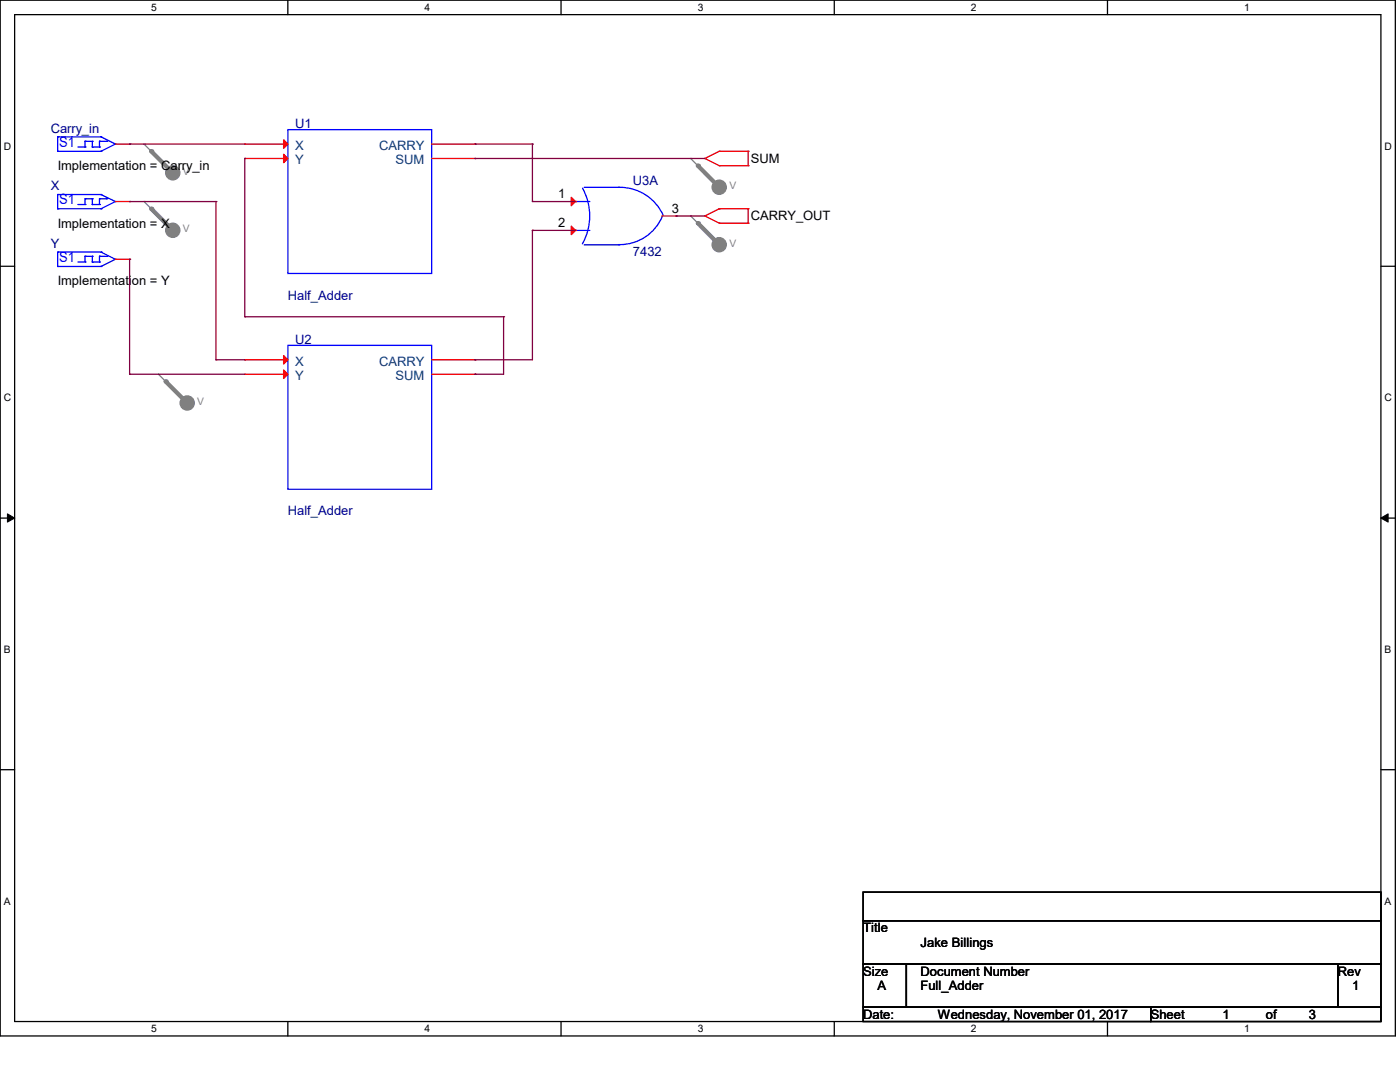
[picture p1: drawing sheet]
<svg xmlns="http://www.w3.org/2000/svg" width="279mm" height="216mm" viewBox="0 0 279 216" stroke-linecap="round" stroke-linejoin="round" font-family="sans-serif">
<path d="M0 0h278.5v206.7h-278.5zM2.9 2.9h272.7v200.9h-272.7z" fill="none" stroke="#000" stroke-width=".25"/>
<g fill="#fff">
<path d="M30.2 .3h1.1v2.3h-1.1z"/>
<path d="M30.2 204.1h1.1v2.3h-1.1z"/>
</g>
<path d="M57.4 0v2.9M57.4 203.8v2.9" fill="none" stroke="#000" stroke-width=".25"/>
<g fill="#fff">
<path d="M84.7 .3h1.1v2.3h-1.1z"/>
<path d="M84.7 204.1h1.1v2.3h-1.1z"/>
</g>
<path d="M112 0v2.9M112 203.8v2.9" fill="none" stroke="#000" stroke-width=".25"/>
<g fill="#fff">
<path d="M139.2 .3h1.1v2.3h-1.1z"/>
<path d="M139.2 204.1h1.1v2.3h-1.1z"/>
</g>
<path d="M166.5 0v2.9M166.5 203.8v2.9" fill="none" stroke="#000" stroke-width=".25"/>
<g fill="#fff">
<path d="M193.8 .3h1.1v2.3h-1.1z"/>
<path d="M193.8 204.1h1.1v2.3h-1.1z"/>
</g>
<path d="M221 0v2.9M221 203.8v2.9" fill="none" stroke="#000" stroke-width=".25"/>
<g fill="#fff">
<path d="M248.3 .3h1.1v2.3h-1.1z"/>
<path d="M248.3 204.1h1.1v2.3h-1.1z"/>
<path d="M.8 28h1.4v2.3h-1.4z"/>
<path d="M276.3 28h1.4v2.3h-1.4z"/>
<path d="M.8 78.2h1.4v2.3h-1.4z"/>
<path d="M276.3 78.2h1.4v2.3h-1.4z"/>
</g>
<path d="M0 53.1h2.9M275.6 53.1h2.9" fill="none" stroke="#000" stroke-width=".25"/>
<g fill="#fff">
<path d="M.8 128.5h1.3v2.2h-1.3z"/>
<path d="M276.3 128.5h1.3v2.2h-1.3z"/>
</g>
<path d="M0 103.4h2.9M275.6 103.4h2.9" fill="none" stroke="#000" stroke-width=".25"/>
<path d="M1.5 102.5l1.4 .9-1.4 .8zM275.6 103.4l1.4-.9v1.7z" fill="#000" stroke="#000" stroke-width=".2"/>
<g fill="#fff">
<path d="M.8 178.7h1.3v2.2h-1.3z"/>
<path d="M276.3 178.7h1.3v2.2h-1.3z"/>
</g>
<path d="M0 153.6h2.9M275.6 153.6h2.9M172.3 178h103.3v5.7h-103.3zM172.3 183.7h103.3v8.7h-103.3zM172.3 192.4h8.6v8.6h-8.6zM180.9 192.4h86.1v8.6h-86.1zM267 192.4h8.6v8.6h-8.6zM172.3 201h57.4v2.8h-57.4zM229.7 201h45.9v2.8h-45.9z" fill="none" stroke="#000" stroke-width=".25"/>
<g fill="none" stroke="#f00" stroke-width=".25">
<path d="M140.7 31.6h.1M140.7 31.6l2.9 1.5M143.6 30.2h.1M143.6 33.1h.1M143.6 30.2l-2.9 1.4M143.6 30.2h5.7M143.6 33.1h5.7M149.3 30.2h.1M149.3 33.1h.1M149.3 30.2v2.9M140.7 43.1h.1M140.7 43.1l2.9 1.4"/>
<path d="M143.6 41.7h.1M143.6 44.5h.1M143.6 41.7l-2.9 1.4M143.6 41.7h5.7M143.6 44.5h5.7M149.3 41.7h.1M149.3 44.5h.1M149.3 41.7v2.8"/>
</g>
<circle cx="34.5" cy="34.5" r="1.42" fill="#808080" stroke="#808080" stroke-width=".25"/>
<path d="M28.7 28.7h.1M28.7 28.7l5.8 5.8" fill="none" stroke="#808080" stroke-width=".25"/>
<path d="M30.2 30.2l4.3 4.3" fill="none" stroke="#808080" stroke-width=".85"/>
<circle cx="30.2" cy="30.2" r=".42" fill="#808080"/>
<circle cx="34.5" cy="46" r="1.42" fill="#808080" stroke="#808080" stroke-width=".25"/>
<path d="M28.7 40.2h.1M28.7 40.2l5.8 5.8" fill="none" stroke="#808080" stroke-width=".25"/>
<path d="M30.2 41.7l4.3 4.3" fill="none" stroke="#808080" stroke-width=".85"/>
<circle cx="30.2" cy="41.7" r=".42" fill="#808080"/>
<circle cx="37.4" cy="80.4" r="1.42" fill="#808080" stroke="#808080" stroke-width=".25"/>
<path d="M31.6 74.7h.1M31.6 74.7l5.8 5.7" fill="none" stroke="#808080" stroke-width=".25"/>
<path d="M33.1 76.1l4.3 4.3" fill="none" stroke="#808080" stroke-width=".85"/>
<circle cx="33.1" cy="76.1" r=".42" fill="#808080"/>
<circle cx="143.5" cy="37.4" r="1.42" fill="#808080" stroke="#808080" stroke-width=".25"/>
<path d="M137.8 31.6h.1M137.8 31.6l5.8 5.8" fill="none" stroke="#808080" stroke-width=".25"/>
<path d="M139.3 33.1l4.3 4.3" fill="none" stroke="#808080" stroke-width=".85"/>
<circle cx="139.3" cy="33.1" r=".42" fill="#808080"/>
<circle cx="143.5" cy="48.8" r="1.42" fill="#808080" stroke="#808080" stroke-width=".25"/>
<path d="M137.8 43.1h.1M137.8 43.1l5.8 5.8" fill="none" stroke="#808080" stroke-width=".25"/>
<path d="M139.3 44.5l4.3 4.4" fill="none" stroke="#808080" stroke-width=".85"/>
<circle cx="139.3" cy="44.5" r=".42" fill="#808080"/>
<g fill="none" stroke="#00f" stroke-width=".25">
<path d="M11.5 38.8h.1M11.5 30.2h.1M11.5 27.3h.1M11.5 27.3v2.9M11.5 38.8v2.9M11.5 38.8h8.7M11.5 30.2h8.7M11.5 27.3h8.7M15.5 29.3h1.5M17 39.7h.1M17 29.3h.1M17 28.2h.1"/>
<path d="M17 28.2v1.1M17 39.7v1.1M17 39.7h1.4M17 28.2h1.4M18.4 39.7h.1M18.4 28.2h.1M18.4 29.3h.1M18.4 28.2v1.1M18.4 39.7v1.1M18.4 29.3h1.5M19.9 39.7h.1M19.9 29.3h.1"/>
<path d="M19.9 28.2h.1M19.9 39.7h1.4M19.9 28.2v1.1M19.9 39.7v1.1M19.9 28.2h1.4M20.2 38.8h.1M20.2 27.3h.1M20.2 30.2h.1M20.2 38.8l2.8 1.4M20.2 27.3l2.8 1.4M21.3 39.7h.1M21.3 28.2h.1"/>
<path d="M23 28.7h.1M23 28.7l-2.8 1.5M57.4 25.9h28.7v28.7h-28.7zM116.3 37.6a11.4 11.4 0 0 1-.1 11.1M116.6 37.4h6.9M123.5 37.4a9.4 9.4 0 0 1 8.9 5.6M123.5 37.4h.1M11.5 41.7h.1M11.5 53.2h.1M11.5 50.3h.1M11.5 41.7h8.7M11.5 50.3v2.9"/>
<path d="M11.5 53.2h8.7M11.5 50.3h8.7M15.5 40.8h1.5M15.5 52.3h1.5M17 40.8h.1M17 52.3h.1M17 51.1h.1M17 51.1v1.2M17 51.1h1.4M18.4 40.8h.1M18.4 51.1h.1M18.4 52.3h.1"/>
<path d="M18.4 40.8h1.5M18.4 51.1v1.2M18.4 52.3h1.5M19.9 40.8h.1M19.9 52.3h.1M19.9 51.1h.1M19.9 51.1v1.2M19.9 51.1h1.4M20.2 41.7h.1M20.2 50.3h.1M20.2 53.2h.1M20.2 50.3l2.8 1.4"/>
<path d="M21.3 51.1h.1M23 40.2h.1M23 51.7h.1M23 40.2l-2.8 1.5M23 51.7l-2.8 1.5M114.9 40.2h.1M114.9 46h.1M114.9 40.2h2.8M114.9 46h2.8M116.6 48.9h6.9M123.5 48.9h.1M132.2 43.1a9.2 9.2 0 0 1-8.7 5.7"/>
<path d="M57.4 68.9h28.7v28.7h-28.7z"/>
</g>
<g fill="none" stroke="#f00" stroke-width=".25">
<path d="M23 28.7h2.9M25.9 28.7h.1M48.9 28.7h.1M48.9 31.6h.1M48.9 28.7h8.5M48.9 31.6h8.5M86.1 28.7h8.7M86.1 31.6h8.7M94.8 28.7h.1M94.8 31.6h.1M23 40.2h2.9M23 51.7h2.9"/>
<path d="M25.9 40.2h.1M25.9 51.7h.1M114.9 40.2h.1M114.9 46h.1M132.1 43.1h2.9M135 43.1h.1M48.9 71.8h.1M48.9 74.7h.1M48.9 71.8h8.5M48.9 74.7h8.5M86.1 71.8h8.7M86.1 74.7h8.7"/>
<path d="M94.8 71.8h.1M94.8 74.7h.1"/>
</g>
<g fill="#f00" stroke="#f00" stroke-width=".25">
<path d="M56.6 27.9l.8 .8-.8 .9z"/>
<path d="M56.6 30.8l.8 .8-.8 .9z"/>
<path d="M56.6 71l.8 .8-.8 .8z"/>
<path d="M56.6 73.8l.8 .9-.8 .8z"/>
<path d="M114 39.4l.9 .8-.9 .9z"/>
<path d="M114 45.1l.9 .9-.9 .8z"/>
</g>
<g fill="none" stroke="#800040" stroke-width=".25">
<path d="M25.9 28.7h.1M25.9 28.7h23M48.9 31.6h.1M48.9 31.6v31.6M94.8 28.7h.1M94.8 31.6h.1M94.8 28.7h11.5M94.8 31.6h45.9M106.3 28.7h.1M106.3 28.7v11.5M25.9 40.2h.1M25.9 51.7h.1"/>
<path d="M25.9 40.2h17.2M25.9 51.7v23M43.1 40.2h.1M43.1 40.2v31.6M106.3 46h.1M106.3 40.2h.1M106.3 46v25.8h-11.5M106.3 40.2h8.6M106.3 46h8.6M135 43.1h.1M135 43.1h5.7M25.9 74.7h.1"/>
<path d="M25.9 74.7h23M43.1 71.8h.1M43.1 71.8h5.8M48.9 63.2h.1M48.9 63.2h51.6M94.8 74.7h.1M94.8 71.8h.1M100.5 63.2h.1M100.5 63.2v11.5h-5.7"/>
</g>
<g font-size="2.8" fill="#00f">
<text x="11.8" y="29.3">S1</text>
<text x="11.8" y="40.8">S1</text>
<text x="11.8" y="52.2">S1</text>
</g>
<g font-size="2.6" fill="#000080">
<text x="10.1" y="26.5">Carry_in</text>
<text x="58.9" y="25.6">U1</text>
<text x="10.1" y="38">X</text>
<text x="126.3" y="36.8">U3A</text>
<text x="10.1" y="49.4">Y</text>
<text x="126.3" y="51.2">7432</text>
<text x="57.4" y="59.8">Half_Adder</text>
<text x="58.9" y="68.7">U2</text>
<text x="57.4" y="102.8">Half_Adder</text>
</g>
<g font-size="2.6" fill="#004080">
<text x="58.9" y="29.9">X</text>
<text x="75.7" y="29.9">CARRY</text>
<text x="58.9" y="32.8">Y</text>
<text x="79" y="32.8">SUM</text>
<text x="58.9" y="73">X</text>
<text x="58.9" y="75.9">Y</text>
<text x="75.7" y="73">CARRY</text>
<text x="79" y="75.9">SUM</text>
</g>
<g font-size="2.6">
<text x="11.5" y="34">Implementation = Carry_in</text>
<text x="149.9" y="32.5">SUM</text>
<text x="111.4" y="39.6">1</text>
<text x="11.5" y="45.4">Implementation = X</text>
<text x="111.4" y="45.3">2</text>
<text x="134.1" y="42.5">3</text>
<text x="149.9" y="44">CARRY_OUT</text>
<text x="11.5" y="56.9">Implementation = Y</text>
<text x="172.3" y="186.1">Title</text>
<text x="183.7" y="188.9">Jake Billings</text>
<text x="172.3" y="194.7">Size</text>
<text x="175.1" y="197.6">A</text>
<text x="183.7" y="194.7">Document Number</text>
<text x="183.7" y="197.6">Full_Adder</text>
<text x="267" y="194.7">Rev</text>
<text x="269.8" y="197.6">1</text>
<text x="172.3" y="203.3">Date:</text>
<text x="187.2" y="203.3">Wednesday, November 01, 2017</text>
<text x="229.7" y="203.3">Sheet</text>
<text x="244" y="203.3">1</text>
<text x="252.6" y="203.3">of</text>
<text x="261.2" y="203.3">3</text>
</g>
<g font-size="2.1">
<text x="30.2" y="2.2">5</text>
<text x="84.7" y="2.2">4</text>
<text x="139.2" y="2.2">3</text>
<text x="193.8" y="2.2">2</text>
<text x="248.3" y="2.2">1</text>
<text x=".8" y="29.8">D</text>
<text x="276.3" y="29.8">D</text>
<text x=".8" y="80.1">C</text>
<text x="276.3" y="80.1">C</text>
<text x=".8" y="130.3">B</text>
<text x="276.3" y="130.3">B</text>
<text x=".8" y="180.5">A</text>
<text x="276.3" y="180.5">A</text>
<text x="30.2" y="206">5</text>
<text x="84.7" y="206">4</text>
<text x="139.2" y="206">3</text>
<text x="193.8" y="206">2</text>
<text x="248.3" y="206">1</text>
</g>
<g font-size="2.1" fill="#808080">
<text x="36.5" y="34.9">V</text>
<text x="145.6" y="37.8">V</text>
<text x="36.5" y="46.4">V</text>
<text x="145.6" y="49.2">V</text>
<text x="39.4" y="80.8">V</text>
</g>
</svg>
